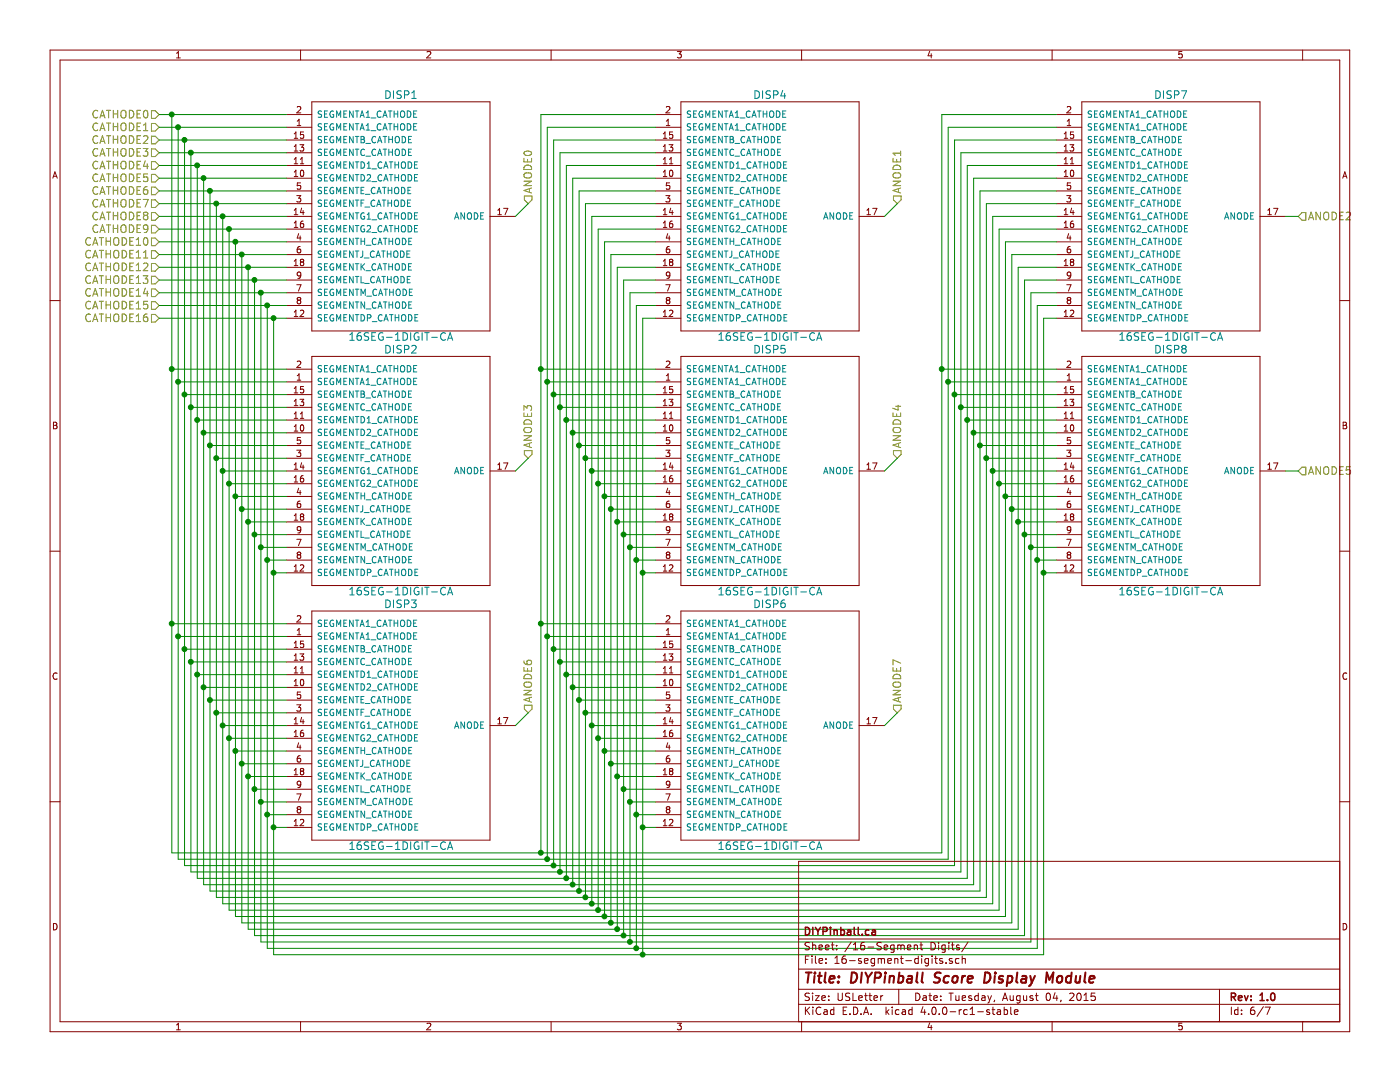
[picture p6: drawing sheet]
EESchema Schematic File Version 2
LIBS:score-module-pcb-v1-rescue
LIBS:power
LIBS:device
LIBS:transistors
LIBS:conn
LIBS:linear
LIBS:regul
LIBS:74xx
LIBS:cmos4000
LIBS:adc-dac
LIBS:memory
LIBS:xilinx
LIBS:microcontrollers
LIBS:dsp
LIBS:microchip
LIBS:analog_switches
LIBS:motorola
LIBS:texas
LIBS:intel
LIBS:audio
LIBS:interface
LIBS:digital-audio
LIBS:philips
LIBS:display
LIBS:cypress
LIBS:siliconi
LIBS:opto
LIBS:atmel
LIBS:contrib
LIBS:valves
LIBS:diypinball-parts
LIBS:dips-s
LIBS:nxp_armmcu
LIBS:arm-swd-header
LIBS:score-module-pcb-v1-cache
EELAYER 25 0
EELAYER END
$Descr USLetter 11000 8500
encoding utf-8
Sheet 6 7
Title "DIYPinball Score Display Module"
Date "Tuesday, August 04, 2015"
Rev "1.0"
Comp "DIYPinball.ca"
Comment1 ""
Comment2 ""
Comment3 ""
Comment4 ""
$EndDescr
Text HLabel 4150 1600 1    60   Input ~ 0
ANODE0
Text HLabel 7050 1600 1    60   Input ~ 0
ANODE1
Text HLabel 10200 1700 2    60   Input ~ 0
ANODE2
Text HLabel 4150 3600 1    60   Input ~ 0
ANODE3
Text HLabel 1250 900  0    60   Input ~ 0
CATHODE0
Text HLabel 1250 1000 0    60   Input ~ 0
CATHODE1
Text HLabel 1250 1100 0    60   Input ~ 0
CATHODE2
Text HLabel 1250 1200 0    60   Input ~ 0
CATHODE3
Text HLabel 1250 1300 0    60   Input ~ 0
CATHODE4
Text HLabel 1250 1400 0    60   Input ~ 0
CATHODE5
Text HLabel 1250 1500 0    60   Input ~ 0
CATHODE6
Text HLabel 1250 1600 0    60   Input ~ 0
CATHODE7
Text HLabel 1250 1700 0    60   Input ~ 0
CATHODE8
Text HLabel 1250 1800 0    60   Input ~ 0
CATHODE9
Text HLabel 1250 1900 0    60   Input ~ 0
CATHODE10
Text HLabel 1250 2000 0    60   Input ~ 0
CATHODE11
Text HLabel 1250 2100 0    60   Input ~ 0
CATHODE12
Text HLabel 1250 2200 0    60   Input ~ 0
CATHODE13
Text HLabel 1250 2300 0    60   Input ~ 0
CATHODE14
Text HLabel 1250 2400 0    60   Input ~ 0
CATHODE15
Text HLabel 7050 3600 1    60   Input ~ 0
ANODE4
Text HLabel 10200 3700 2    60   Input ~ 0
ANODE5
Text HLabel 4150 5600 1    60   Input ~ 0
ANODE6
Text HLabel 7050 5600 1    60   Input ~ 0
ANODE7
Text HLabel 1250 2500 0    60   Input ~ 0
CATHODE16
$Comp
L 16SEG-1DIGIT-CA DISP1
U 1 1
P 3150 1700
F 0 "DISP1" H 3150 2650 60  0000 C CNN
F 1 "16SEG-1DIGIT-CA" H 3150 750 60  0000 C CNN
F 2 "PinballParts:LCSA-8018" H 3350 1850 60  0001 C CNN
F 3 "" H 3350 1850 60  0000 C CNN
	1    3150 1700
	1    0    0    -1  
$EndComp
$Comp
L 16SEG-1DIGIT-CA DISP2
U 1 1
P 3150 3700
F 0 "DISP2" H 3150 4650 60  0000 C CNN
F 1 "16SEG-1DIGIT-CA" H 3150 2750 60  0000 C CNN
F 2 "PinballParts:LCSA-8018" H 3350 3850 60  0001 C CNN
F 3 "" H 3350 3850 60  0000 C CNN
	1    3150 3700
	1    0    0    -1  
$EndComp
$Comp
L 16SEG-1DIGIT-CA DISP3
U 1 1
P 3150 5700
F 0 "DISP3" H 3150 6650 60  0000 C CNN
F 1 "16SEG-1DIGIT-CA" H 3150 4750 60  0000 C CNN
F 2 "PinballParts:LCSA-8018" H 3350 5850 60  0001 C CNN
F 3 "" H 3350 5850 60  0000 C CNN
	1    3150 5700
	1    0    0    -1  
$EndComp
$Comp
L 16SEG-1DIGIT-CA DISP4
U 1 1
P 6050 1700
F 0 "DISP4" H 6050 2650 60  0000 C CNN
F 1 "16SEG-1DIGIT-CA" H 6050 750 60  0000 C CNN
F 2 "PinballParts:LCSA-8018" H 6250 1850 60  0001 C CNN
F 3 "" H 6250 1850 60  0000 C CNN
	1    6050 1700
	1    0    0    -1  
$EndComp
$Comp
L 16SEG-1DIGIT-CA DISP5
U 1 1
P 6050 3700
F 0 "DISP5" H 6050 4650 60  0000 C CNN
F 1 "16SEG-1DIGIT-CA" H 6050 2750 60  0000 C CNN
F 2 "PinballParts:LCSA-8018" H 6250 3850 60  0001 C CNN
F 3 "" H 6250 3850 60  0000 C CNN
	1    6050 3700
	1    0    0    -1  
$EndComp
$Comp
L 16SEG-1DIGIT-CA DISP6
U 1 1
P 6050 5700
F 0 "DISP6" H 6050 6650 60  0000 C CNN
F 1 "16SEG-1DIGIT-CA" H 6050 4750 60  0000 C CNN
F 2 "PinballParts:LCSA-8018" H 6250 5850 60  0001 C CNN
F 3 "" H 6250 5850 60  0000 C CNN
	1    6050 5700
	1    0    0    -1  
$EndComp
Wire Wire Line
	1250 900  2250 900 
Wire Wire Line
	1250 1000 2250 1000
Wire Wire Line
	1250 1100 2250 1100
Wire Wire Line
	1250 1200 2250 1200
Wire Wire Line
	1250 1300 2250 1300
Wire Wire Line
	1250 1400 2250 1400
Wire Wire Line
	1250 1500 2250 1500
Wire Wire Line
	1250 1600 2250 1600
Wire Wire Line
	1250 1700 2250 1700
Wire Wire Line
	1250 1800 2250 1800
Wire Wire Line
	1250 1900 2250 1900
Wire Wire Line
	1250 2000 2250 2000
Wire Wire Line
	1250 2100 2250 2100
Wire Wire Line
	1250 2200 2250 2200
Wire Wire Line
	1250 2300 2250 2300
Wire Wire Line
	1250 2400 2250 2400
Wire Wire Line
	1250 2500 2250 2500
Wire Wire Line
	2250 2900 1350 2900
Wire Wire Line
	1350 900  1350 6700
Connection ~ 1350 900 
Wire Wire Line
	2250 3000 1400 3000
Wire Wire Line
	1400 1000 1400 6750
Connection ~ 1400 1000
Wire Wire Line
	2250 3100 1450 3100
Wire Wire Line
	1450 1100 1450 6800
Connection ~ 1450 1100
Wire Wire Line
	2250 3200 1500 3200
Wire Wire Line
	1500 1200 1500 6850
Connection ~ 1500 1200
Wire Wire Line
	2250 3300 1550 3300
Wire Wire Line
	1550 1300 1550 6900
Connection ~ 1550 1300
Wire Wire Line
	2250 3400 1600 3400
Wire Wire Line
	1600 1400 1600 6950
Connection ~ 1600 1400
Wire Wire Line
	2250 3500 1650 3500
Wire Wire Line
	1650 1500 1650 7000
Connection ~ 1650 1500
Wire Wire Line
	2250 3600 1700 3600
Wire Wire Line
	1700 1600 1700 7050
Connection ~ 1700 1600
Wire Wire Line
	2250 3700 1750 3700
Wire Wire Line
	1750 1700 1750 7100
Connection ~ 1750 1700
Wire Wire Line
	2250 3800 1800 3800
Wire Wire Line
	1800 1800 1800 7150
Connection ~ 1800 1800
Wire Wire Line
	2250 3900 1850 3900
Wire Wire Line
	1850 1900 1850 7200
Connection ~ 1850 1900
Wire Wire Line
	2250 4000 1900 4000
Wire Wire Line
	1900 2000 1900 7250
Connection ~ 1900 2000
Wire Wire Line
	2250 4100 1950 4100
Wire Wire Line
	1950 2100 1950 7300
Connection ~ 1950 2100
Wire Wire Line
	2250 4200 2000 4200
Wire Wire Line
	2000 2200 2000 7350
Connection ~ 2000 2200
Wire Wire Line
	2250 4300 2050 4300
Wire Wire Line
	2050 2300 2050 7400
Connection ~ 2050 2300
Wire Wire Line
	2250 4400 2100 4400
Wire Wire Line
	2100 2400 2100 7450
Connection ~ 2100 2400
Wire Wire Line
	2250 4500 2150 4500
Wire Wire Line
	2150 2500 2150 7500
Connection ~ 2150 2500
Wire Wire Line
	1350 4900 2250 4900
Connection ~ 1350 2900
Wire Wire Line
	1400 5000 2250 5000
Connection ~ 1400 3000
Wire Wire Line
	1450 5100 2250 5100
Connection ~ 1450 3100
Wire Wire Line
	1500 5200 2250 5200
Connection ~ 1500 3200
Wire Wire Line
	1550 5300 2250 5300
Connection ~ 1550 3300
Wire Wire Line
	1600 5400 2250 5400
Connection ~ 1600 3400
Wire Wire Line
	1650 5500 2250 5500
Connection ~ 1650 3500
Wire Wire Line
	1700 5600 2250 5600
Connection ~ 1700 3600
Wire Wire Line
	1750 5700 2250 5700
Connection ~ 1750 3700
Wire Wire Line
	1800 5800 2250 5800
Connection ~ 1800 3800
Wire Wire Line
	1850 5900 2250 5900
Connection ~ 1850 3900
Wire Wire Line
	1900 6000 2250 6000
Connection ~ 1900 4000
Wire Wire Line
	1950 6100 2250 6100
Connection ~ 1950 4100
Wire Wire Line
	2000 6200 2250 6200
Connection ~ 2000 4200
Wire Wire Line
	2050 6300 2250 6300
Connection ~ 2050 4300
Wire Wire Line
	2100 6400 2250 6400
Connection ~ 2100 4400
Wire Wire Line
	2150 6500 2250 6500
Connection ~ 2150 4500
Wire Wire Line
	4150 1600 4050 1700
Wire Wire Line
	4050 3700 4150 3600
Wire Wire Line
	4150 5600 4050 5700
Wire Wire Line
	7050 5600 6950 5700
Wire Wire Line
	7050 3600 6950 3700
Wire Wire Line
	7050 1600 6950 1700
Wire Wire Line
	5150 900  4250 900 
Wire Wire Line
	4250 900  4250 6700
Wire Wire Line
	1350 6700 7400 6700
Connection ~ 1350 4900
Wire Wire Line
	1400 6750 7450 6750
Wire Wire Line
	4300 6750 4300 1000
Wire Wire Line
	4300 1000 5150 1000
Connection ~ 1400 5000
Wire Wire Line
	5150 1100 4350 1100
Wire Wire Line
	4350 1100 4350 6800
Wire Wire Line
	1450 6800 7500 6800
Connection ~ 1450 5100
Wire Wire Line
	1500 6850 7550 6850
Wire Wire Line
	4400 1200 4400 6850
Wire Wire Line
	4400 1200 5150 1200
Connection ~ 1500 5200
Wire Wire Line
	5150 1300 4450 1300
Wire Wire Line
	4450 1300 4450 6900
Wire Wire Line
	1550 6900 7600 6900
Connection ~ 1550 5300
Wire Wire Line
	1600 6950 7650 6950
Wire Wire Line
	4500 1400 4500 6950
Wire Wire Line
	4500 1400 5150 1400
Connection ~ 1600 5400
Wire Wire Line
	5150 1500 4550 1500
Wire Wire Line
	4550 1500 4550 7000
Wire Wire Line
	1650 7000 7700 7000
Connection ~ 1650 5500
Wire Wire Line
	1700 7050 7750 7050
Wire Wire Line
	4600 1600 4600 7050
Wire Wire Line
	4600 1600 5150 1600
Connection ~ 1700 5600
Wire Wire Line
	1750 7100 7800 7100
Wire Wire Line
	4650 1700 4650 7100
Wire Wire Line
	4650 1700 5150 1700
Connection ~ 1750 5700
Wire Wire Line
	5150 1800 4700 1800
Wire Wire Line
	4700 1800 4700 7150
Wire Wire Line
	1800 7150 7850 7150
Connection ~ 1800 5800
Wire Wire Line
	1850 7200 7900 7200
Wire Wire Line
	4750 1900 4750 7200
Wire Wire Line
	4750 1900 5150 1900
Connection ~ 1850 5900
Wire Wire Line
	5150 2000 4800 2000
Wire Wire Line
	4800 2000 4800 7250
Wire Wire Line
	1900 7250 7950 7250
Connection ~ 1900 6000
Wire Wire Line
	1950 7300 8000 7300
Wire Wire Line
	4850 2100 4850 7300
Wire Wire Line
	4850 2100 5150 2100
Connection ~ 1950 6100
Wire Wire Line
	5150 2200 4900 2200
Wire Wire Line
	4900 2200 4900 7350
Wire Wire Line
	2000 7350 8050 7350
Connection ~ 2000 6200
Wire Wire Line
	2050 7400 8100 7400
Wire Wire Line
	4950 2300 4950 7400
Wire Wire Line
	4950 2300 5150 2300
Connection ~ 2050 6300
Wire Wire Line
	5150 2400 5000 2400
Wire Wire Line
	5000 2400 5000 7450
Wire Wire Line
	2100 7450 8150 7450
Connection ~ 2100 6400
Wire Wire Line
	2150 7500 8200 7500
Wire Wire Line
	5050 2500 5050 7500
Wire Wire Line
	5050 2500 5150 2500
Connection ~ 2150 6500
Wire Wire Line
	5150 2900 4250 2900
Connection ~ 4250 2900
Wire Wire Line
	5150 3000 4300 3000
Connection ~ 4300 3000
Wire Wire Line
	5150 3100 4350 3100
Connection ~ 4350 3100
Wire Wire Line
	5150 3200 4400 3200
Connection ~ 4400 3200
Wire Wire Line
	5150 3300 4450 3300
Connection ~ 4450 3300
Wire Wire Line
	5150 3400 4500 3400
Connection ~ 4500 3400
Wire Wire Line
	5150 3500 4550 3500
Connection ~ 4550 3500
Wire Wire Line
	5150 3600 4600 3600
Connection ~ 4600 3600
Wire Wire Line
	5150 3700 4650 3700
Connection ~ 4650 3700
Wire Wire Line
	5150 3800 4700 3800
Connection ~ 4700 3800
Wire Wire Line
	5150 3900 4750 3900
Connection ~ 4750 3900
Wire Wire Line
	5150 4000 4800 4000
Connection ~ 4800 4000
Wire Wire Line
	5150 4100 4850 4100
Connection ~ 4850 4100
Wire Wire Line
	5150 4200 4900 4200
Connection ~ 4900 4200
Wire Wire Line
	5150 4300 4950 4300
Connection ~ 4950 4300
Wire Wire Line
	5150 4400 5000 4400
Connection ~ 5000 4400
Wire Wire Line
	5150 4500 5050 4500
Connection ~ 5050 4500
Wire Wire Line
	5150 4900 4250 4900
Connection ~ 4250 4900
Wire Wire Line
	5150 5000 4300 5000
Connection ~ 4300 5000
Wire Wire Line
	5150 5100 4350 5100
Connection ~ 4350 5100
Wire Wire Line
	5150 5200 4400 5200
Connection ~ 4400 5200
Wire Wire Line
	5150 5300 4450 5300
Connection ~ 4450 5300
Wire Wire Line
	5150 5400 4500 5400
Connection ~ 4500 5400
Wire Wire Line
	5150 5500 4550 5500
Connection ~ 4550 5500
Wire Wire Line
	5150 5600 4600 5600
Connection ~ 4600 5600
Wire Wire Line
	5150 5700 4650 5700
Connection ~ 4650 5700
Wire Wire Line
	5150 5800 4700 5800
Connection ~ 4700 5800
Wire Wire Line
	5150 5900 4750 5900
Connection ~ 4750 5900
Wire Wire Line
	5150 6000 4800 6000
Connection ~ 4800 6000
Wire Wire Line
	5150 6100 4850 6100
Connection ~ 4850 6100
Wire Wire Line
	5150 6200 4900 6200
Connection ~ 4900 6200
Wire Wire Line
	5150 6300 4950 6300
Connection ~ 4950 6300
Wire Wire Line
	5150 6400 5000 6400
Connection ~ 5000 6400
Wire Wire Line
	5150 6500 5050 6500
Connection ~ 5050 6500
$Comp
L 16SEG-1DIGIT-CA DISP7
U 1 1
P 9200 1700
F 0 "DISP7" H 9200 2650 60  0000 C CNN
F 1 "16SEG-1DIGIT-CA" H 9200 750 60  0000 C CNN
F 2 "PinballParts:LCSA-8018" H 9400 1850 60  0001 C CNN
F 3 "" H 9400 1850 60  0000 C CNN
	1    9200 1700
	1    0    0    -1  
$EndComp
$Comp
L 16SEG-1DIGIT-CA DISP8
U 1 1
P 9200 3700
F 0 "DISP8" H 9200 4650 60  0000 C CNN
F 1 "16SEG-1DIGIT-CA" H 9200 2750 60  0000 C CNN
F 2 "PinballParts:LCSA-8018" H 9400 3850 60  0001 C CNN
F 3 "" H 9400 3850 60  0000 C CNN
	1    9200 3700
	1    0    0    -1  
$EndComp
Wire Wire Line
	10200 1700 10100 1700
Wire Wire Line
	10200 3700 10100 3700
Wire Wire Line
	8300 2500 8200 2500
Wire Wire Line
	8200 2500 8200 7500
Connection ~ 5050 7500
Wire Wire Line
	8300 2400 8150 2400
Wire Wire Line
	8150 2400 8150 7450
Connection ~ 5000 7450
Wire Wire Line
	8100 7400 8100 2300
Wire Wire Line
	8100 2300 8300 2300
Connection ~ 4950 7400
Wire Wire Line
	8300 2200 8050 2200
Wire Wire Line
	8050 2200 8050 7350
Connection ~ 4900 7350
Wire Wire Line
	8300 2100 8000 2100
Wire Wire Line
	8000 2100 8000 7300
Connection ~ 4850 7300
Wire Wire Line
	7950 7250 7950 2000
Wire Wire Line
	7950 2000 8300 2000
Connection ~ 4800 7250
Wire Wire Line
	8300 1900 7900 1900
Wire Wire Line
	7900 1900 7900 7200
Connection ~ 4750 7200
Wire Wire Line
	7850 7150 7850 1800
Wire Wire Line
	7850 1800 8300 1800
Connection ~ 4700 7150
Wire Wire Line
	8300 1700 7800 1700
Wire Wire Line
	7800 1700 7800 7100
Connection ~ 4650 7100
Wire Wire Line
	7750 7050 7750 1600
Wire Wire Line
	7750 1600 8300 1600
Connection ~ 4600 7050
Wire Wire Line
	8300 1500 7700 1500
Wire Wire Line
	7700 1500 7700 7000
Connection ~ 4550 7000
Wire Wire Line
	7650 6950 7650 1400
Wire Wire Line
	7650 1400 8300 1400
Connection ~ 4500 6950
Wire Wire Line
	8300 1300 7600 1300
Wire Wire Line
	7600 1300 7600 6900
Connection ~ 4450 6900
Wire Wire Line
	8300 1200 7550 1200
Wire Wire Line
	7550 1200 7550 6850
Connection ~ 4400 6850
Wire Wire Line
	7500 6800 7500 1100
Wire Wire Line
	7500 1100 8300 1100
Connection ~ 4350 6800
Wire Wire Line
	8300 1000 7450 1000
Wire Wire Line
	7450 1000 7450 6750
Connection ~ 4300 6750
Wire Wire Line
	7400 6700 7400 900 
Wire Wire Line
	7400 900  8300 900 
Connection ~ 4250 6700
Wire Wire Line
	8300 2900 7400 2900
Connection ~ 7400 2900
Wire Wire Line
	8300 3000 7450 3000
Connection ~ 7450 3000
Wire Wire Line
	8300 3100 7500 3100
Connection ~ 7500 3100
Wire Wire Line
	8300 3200 7550 3200
Connection ~ 7550 3200
Wire Wire Line
	8300 3300 7600 3300
Connection ~ 7600 3300
Wire Wire Line
	8300 3400 7650 3400
Connection ~ 7650 3400
Wire Wire Line
	8300 3500 7700 3500
Connection ~ 7700 3500
Wire Wire Line
	8300 3600 7750 3600
Connection ~ 7750 3600
Wire Wire Line
	8300 3700 7800 3700
Connection ~ 7800 3700
Wire Wire Line
	8300 3800 7850 3800
Connection ~ 7850 3800
Wire Wire Line
	8300 3900 7900 3900
Connection ~ 7900 3900
Wire Wire Line
	8300 4000 7950 4000
Connection ~ 7950 4000
Wire Wire Line
	8300 4100 8000 4100
Connection ~ 8000 4100
Wire Wire Line
	8300 4200 8050 4200
Connection ~ 8050 4200
Wire Wire Line
	8300 4300 8100 4300
Connection ~ 8100 4300
Wire Wire Line
	8300 4400 8150 4400
Connection ~ 8150 4400
Wire Wire Line
	8300 4500 8200 4500
Connection ~ 8200 4500
$EndSCHEMATC
